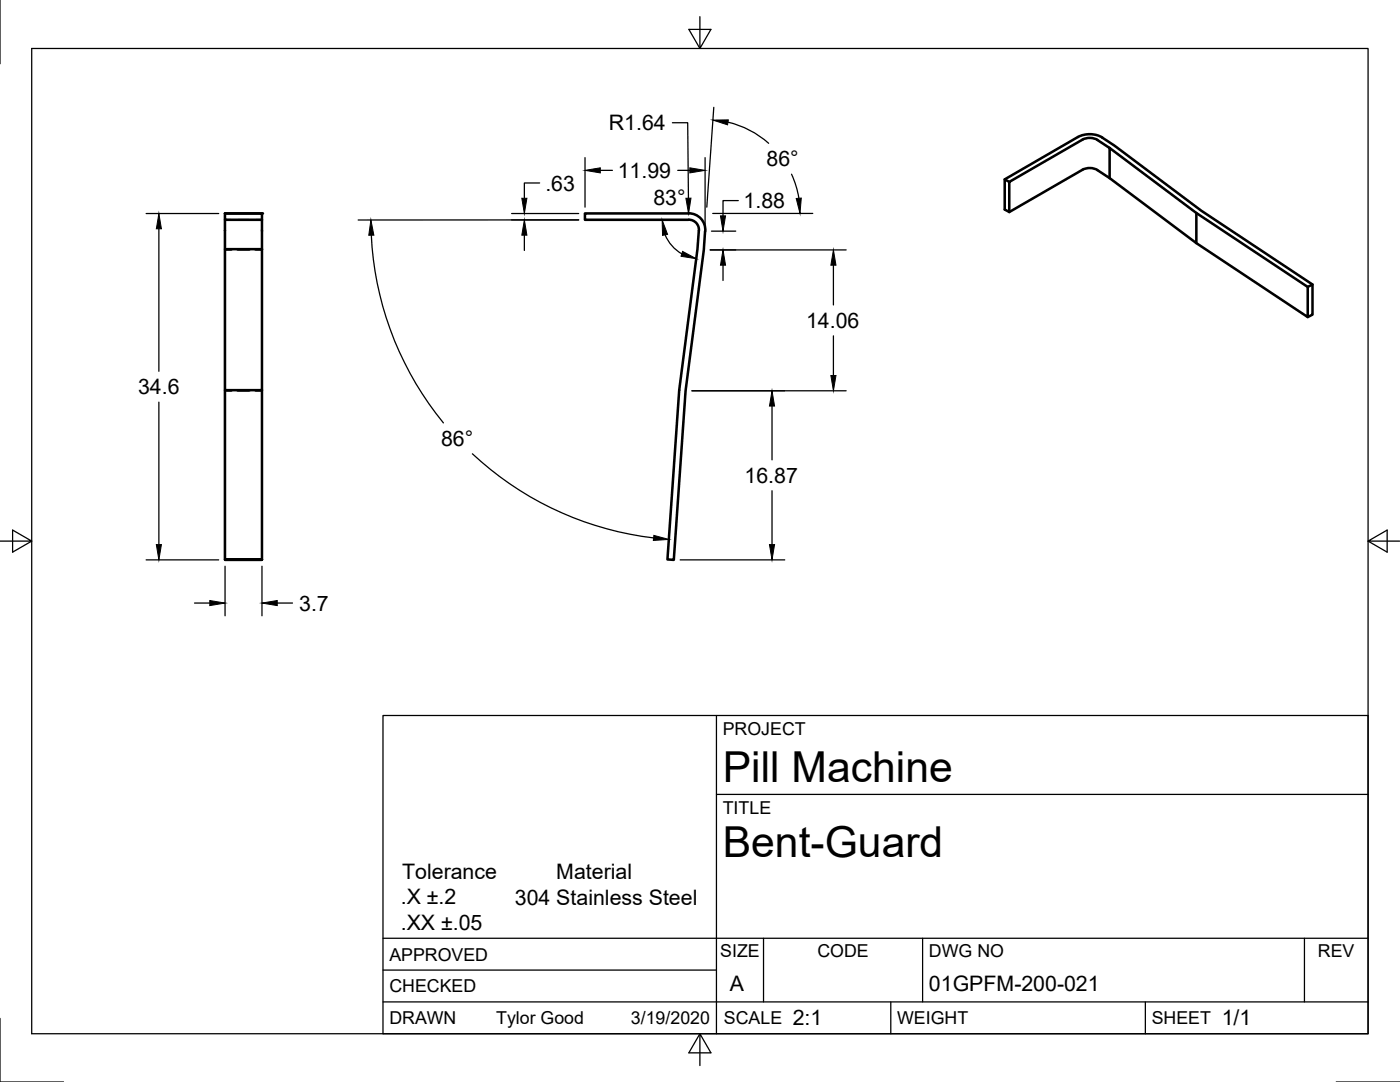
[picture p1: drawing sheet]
<svg xmlns="http://www.w3.org/2000/svg" width="279mm" height="216mm" viewBox="0 0 279 216" stroke-linecap="round" stroke-linejoin="round" font-family="sans-serif">
<!-- layer: Visible -->
<g fill="none" stroke="#000" stroke-width=".51">
<path d="M219 27.9l2.4 1.6M219 27.9a3.2 3.2 0 0 0-3 0l-14.6 8.4v6l-.9-.5v-6l.9 .5M219.9 27.4l2.5 1.7 17.3 12.9 22.2 14.8v6l-.9 .5M220 27.4a5.1 5.1 0 0 0-4.9-.1l-14.6 8.5M221.4 29.5l17.4 13v6l-17.4-13zM221.4 35.5l-2.4-1.6a3.2 3.2 0 0 0-3 0l-14.6 8.4M44.9 49.7h7.4v28.2h-7.4zM44.9 43.9v5.8M44.9 42.6v1.3h7.4v5.8M44.9 42.6h7.4v1.3M44.9 42.6h7.4M137.4 42.6h-20.7v1.3l20.8-.1a2.02 2.02 0 0 1 2 2.2"/>
<path d="M137.5 42.6a3.3 3.3 0 0 1 3.3 3.5M139.5 46l-.3 3.7-3.6 28.2-2.4 33.7 1.3 .1 2.3-33.7 3.7-28.2 .2-3.7M238.8 48.5l22.2 14.8v-6l.9-.5M238.8 42.5l22.2 14.8M44.9 77.9v33.7M52.3 77.9v33.7M44.9 111.6l7.4 .1z"/>
</g>
<circle cx="52.3" cy="42.6" r=".25" fill="#000"/>
<!-- layer: Hidden -->
<path d="M44.9 49.8h1.3M44.9 43.9h1.3M47.4 49.8h2.4M47.4 43.9h2.4M51 49.8h1.3M51 43.9h1.3M44.9 78h1.3M47.4 78h2.4M51 78h1.3" fill="none" stroke="#000" stroke-width=".36"/>
<!-- layer: Border -->
<path d="M0 0v12.7M6.3 9.7h266.7v196.6h-266.7zM139.7 3.3v6.4l2.2-3.8h-4.4l2.2 3.8M0 108h6.3l-3.8-2.2v4.4l3.8-2.2M273 108l3.8 2.2v-4.4l-3.8 2.2h6.4M0 203.2v12.7h12.7M139.7 206.3l-2.2 3.8h4.4l-2.2-3.8v6.3M266.7 215.9h12.7" fill="none" stroke="#000" stroke-width=".25"/>
<!-- layer: Titleblock -->
<path d="M76.4 142.8h196.6v63.5h-196.6zM143 158.5h130M143 142.8v63.5M76.4 199.9h196.6M76.4 193.6h66.6M76.4 187.2h196.6M152.4 187.2v12.7M177.8 199.9v6.4M184.1 187.2v12.7M228.6 199.9v6.4M260.3 187.2v12.7" fill="none" stroke="#000" stroke-width=".25"/>
<!-- layer: Dimensions -->
<g fill="none" stroke="#000" stroke-width=".25">
<path d="M107.7 36.5h-3.1v3.1M116.8 31.5v9.8M119.8 34h2.4M134.2 24.5h3l.2 15.1M135.3 34h2.4M140.7 31.5v13.4M142.5 21.4l-1.4 19.9M145.3 24.4a18.7 18.7 0 0 1 8.1 4.2M158 34.8l.8 2 .6 2.7M29.2 42.6h14.4M31.7 45.7v28.4M74.1 46.9a64 64 0 0 0 14.4 37.5"/>
<path d="M102.1 43.9h13.4h-44M102.1 42.6h13.4M104.6 46.9v3.1M132.7 46.9l.7 1.3 .9 1.1 1.8 1.4M141.7 49.9h27.2M142 46.1h4.8M142.2 42.6h20M144.3 52.9v3.1M147.3 40h-3v3.1M166.3 52.9v8M138.1 78h30.8M166.3 67v7.9"/>
<path d="M31.7 80.2v28.5M94.3 90.6a63.9 63.9 0 0 0 36.2 16.7M154.1 81v10.8M154.1 97.9v10.8M29.2 111.7h14.4M44.9 113v9.9M52.3 113v9.9M135.7 111.7h20.9M38.8 120.3h3.1M55.3 120.3h3.1"/>
</g>
<g fill="#000" stroke="#000" stroke-width=".2">
<path d="M104.1 39.6h1.1l-.6 3zM116.8 34l3-.5v1zM137.7 33.5l3 .5-3 .5zM136.9 39.6l1-.1-.5 3.1zM142.3 24l3.1-.1-.2 1zM158.9 39.6l1-.1-.2 3.1zM31.7 42.6l.5 3.1h-1zM74 43.9l.6 3h-1zM104.6 43.9l.6 3h-1.1zM132.1 43.9l1.1 2.9-1 .2zM136.2 50.2l2.8 1.4-3.1-.5zM144.3 49.9l.5 3h-1z"/>
<path d="M143.8 43.1h1l-.5 3zM166.3 49.9l.5 3h-1zM165.8 74.9h1l-.5 3.1zM154.1 78l.5 3h-1zM31.2 108.7h1l-.5 3zM41.9 119.8l3 .5-3 .5zM52.3 120.3l3-.5v1zM130.5 106.8l3 .8-3.1 .2zM153.6 108.7h1l-.5 3z"/>
</g>
<g font-size="8.5">
<text x="144.3" y="156">Pill Machine</text>
<text x="144.3" y="171">Bent-Guard</text>
</g>
<g font-size="4.3">
<text x="121.5" y="26">R1.64</text>
<text x="123.3" y="35.5">11.99</text>
<text x="153" y="33.2">86°</text>
<text x="108.8" y="38">.63</text>
<text x="130.4" y="40.9">83°</text>
<text x="148.4" y="41.5">1.88</text>
<text x="160.9" y="65.4">14.06</text>
<text x="27.6" y="78.7">34.6</text>
<text x="88" y="89">86°</text>
<text x="148.6" y="96.4">16.87</text>
<text x="59.7" y="121.8">3.7</text>
<text x="80.3" y="175.3">Tolerance</text>
<text x="111" y="175.3">Material</text>
<text x="80" y="180.4">.X ±.2</text>
<text x="80" y="185.5">.XX ±.05</text>
<text x="102.7" y="180.5">304 Stainless Steel</text>
<text x="145.7" y="197.7">A</text>
<text x="185.4" y="197.7">01GPFM-200-021</text>
<text x="158.2" y="204.6">2:1</text>
<text x="243.8" y="204.6">1/1</text>
</g>
<g font-size="3.5">
<text x="144.3" y="146.6">PROJECT</text>
<text x="144.3" y="162.3">TITLE</text>
<text x="77.7" y="191.7">APPROVED</text>
<text x="143.7" y="191">SIZE</text>
<text x="163.1" y="191">CODE</text>
<text x="185.4" y="191">DWG NO</text>
<text x="263" y="191">REV</text>
<text x="77.7" y="198">CHECKED</text>
<text x="77.7" y="204.4">DRAWN</text>
<text x="99" y="204.4">Tylor Good</text>
<text x="125.9" y="204.4">3/19/2020</text>
<text x="144.5" y="204.4">SCALE</text>
<text x="179" y="204.4">WEIGHT</text>
<text x="229.8" y="204.4">SHEET</text>
</g>
</svg>
